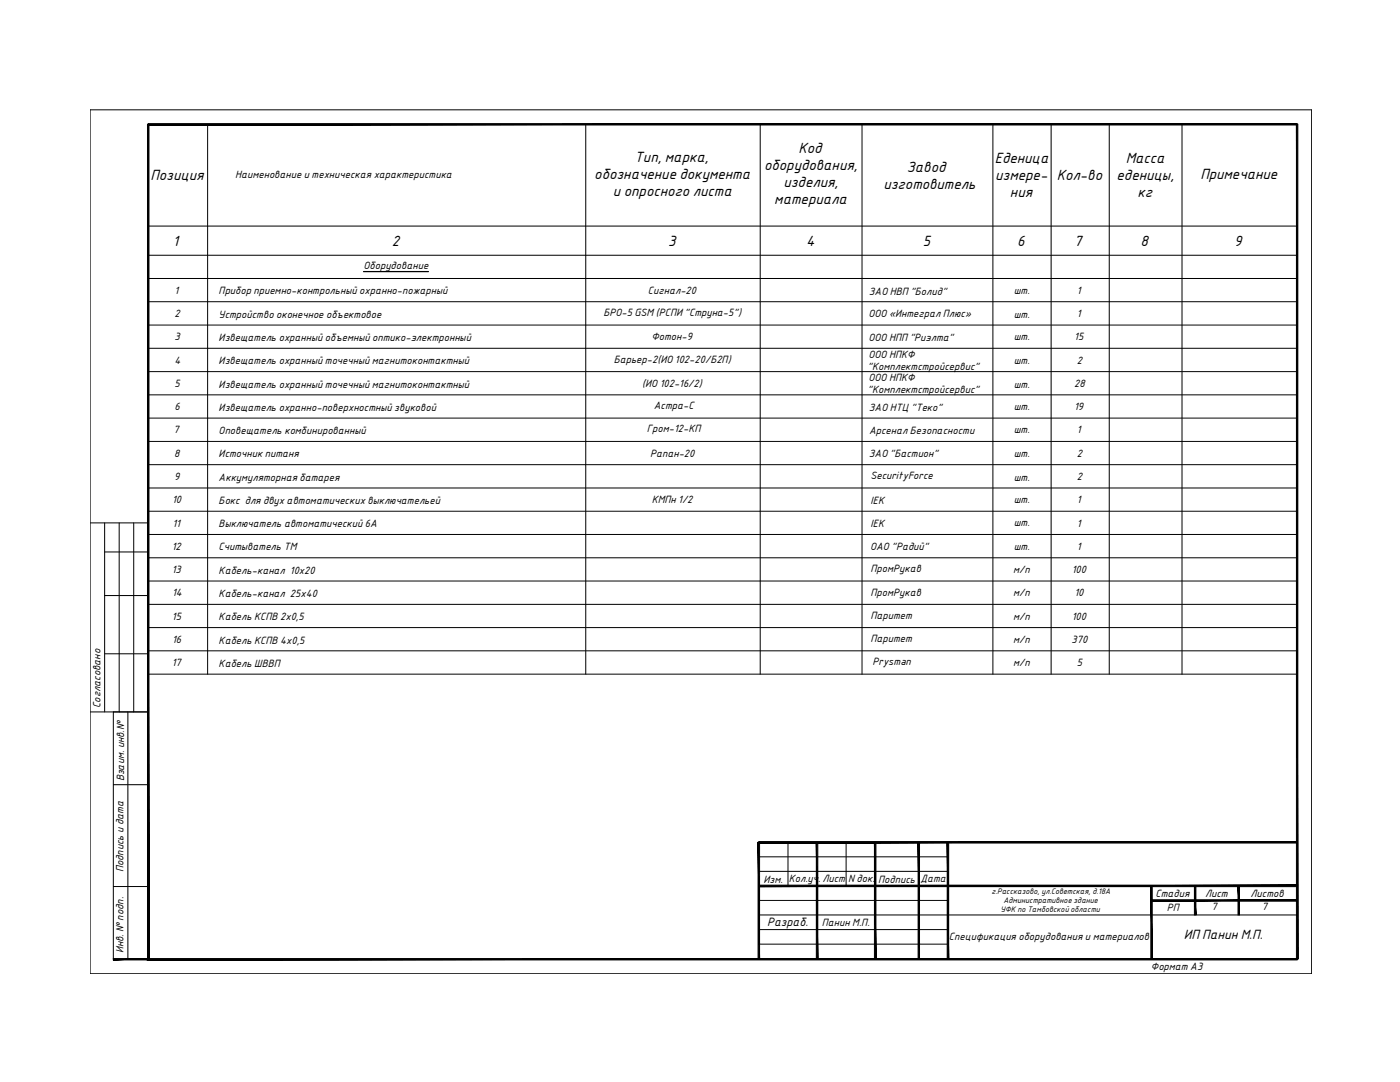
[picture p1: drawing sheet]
<svg xmlns="http://www.w3.org/2000/svg" width="279mm" height="216mm" viewBox="0 0 279 216" stroke-linecap="round" stroke-linejoin="round" font-family="sans-serif">
<!-- layer: DESC -->
<g fill="none" stroke="#000" stroke-width=".2">
<path d="M18 21.9h243.8v172.4h-243.8zM41.4 24.8v109.7M116.9 24.8v109.7M151.7 24.8v109.7M172 24.8v109.7M198.2 24.8v109.7M209.8 24.8v109.7M221.4 24.8v109.7M235.9 24.8v109.7M29.6 55.6h229.3M29.6 50.9h229.3M29.6 45.1h229.3"/>
<path d="M29.6 64.9h229.3M29.6 60.2h229.3M29.6 74.2h229.3M29.6 69.5h229.3M29.6 78.8h229.3M29.6 83.4h229.3M29.6 92.7h229.3M29.6 88.1h229.3M29.6 97.4h229.3M18 104.3h11.6M20.9 104.3v37.8M20.9 110.1h8.7"/>
<path d="M20.9 118.8h8.7M23.8 104.3v37.8M26.7 104.3v37.8M29.6 111.3h229.3M29.6 115.9h229.3M29.6 106.6h229.3M29.6 102h229.3M20.9 130.5h8.7M29.6 134.5h229.3M29.6 120.6h229.3M29.6 125.2h229.3M29.6 129.9h229.3"/>
<path d="M18 142.1h11.6M22.6 142.1v49.3M22.6 156.6h7M25.5 142.1v49.3M22.6 176.9h7M151.4 173.9h37.8M151.4 179.7h37.8M151.4 171h37.8M157.3 168.1v8.7M168.9 168.1v8.7M151.4 182.6h107.4M151.4 188.4h37.8"/>
<path d="M151.4 185.5h37.8"/>
</g>
<g fill="#000" stroke="#000" stroke-width=".2">
<path d="M29.4 24.8l.3 166.5v-166.5zM29.4 24.8l.3 166.5-.3 .2zM29.4 191.5l229.5-.2h-229.2zM29.4 191.5l229.5-.2v.2z"/>
<path d="M29.6 24.9h229.3v-.2zM29.6 24.7h229.3l-229.3 .2z"/>
<path d="M151.4 176.6v.3l107.4-.3zM151.4 176.9l107.4-.3v.3z"/>
<path d="M151.4 167.9v.3l107.4-.3zM151.4 168.2l107.4-.3v.3z"/>
<path d="M151.3 168.1l.3 23.2v-23.2zM151.3 168.1l.3 23.2h-.3z"/>
<path d="M162.9 168.1l.3 23.3v-23.3zM162.9 168.1l.3 23.3h-.3z"/>
<path d="M174.5 168.1l.3 23.2v-23.2zM174.5 168.1l.3 23.2h-.3z"/>
<path d="M183.2 168.1l.3 23.2v-23.2zM183.2 168.1l.3 23.2h-.3z"/>
<path d="M189 168.1l.3 23.2v-23.2zM189 168.1l.3 23.2h-.3z"/>
<path d="M229.8 179.5v.3l29-.3zM229.8 179.8l29-.3v.3z"/>
<path d="M22.6 191.3v.2l7-.2zM22.6 191.5l7-.2v.2z"/>
<path d="M229.7 176.8v14.6h.2zM229.7 176.8h.2v14.6z"/>
<path d="M238.4 176.8v5.8h.3zM238.4 176.8h.3v5.8z"/>
<path d="M247.1 176.8v5.8h.3zM247.1 176.8h.3v5.8z"/>
<path d="M258.7 24.8v166.6h.3zM258.7 24.8h.3v166.6z"/>
</g>
<path d="M72.6 54.2h12.9" fill="none" stroke="#000" stroke-width=".25"/>
<g font-size="2.8">
<text x="30" y="35.8">Позиция</text>
<text x="118.6" y="35.7">обозначение документа</text>
<text x="126.6" y="32.3">Тип, марка,</text>
<text x="152.5" y="34">оборудования,</text>
<text x="159.3" y="30.6">Код</text>
<text x="181" y="34.3">Завод</text>
<text x="198.5" y="32.6">Еденица</text>
<text x="198.6" y="36">измере-</text>
<text x="210.9" y="36">Кол-во</text>
<text x="222.8" y="36">еденицы,</text>
<text x="224.7" y="32.6">Масса</text>
<text x="239.6" y="35.7">Примечание</text>
<text x="122.3" y="39.1">и опросного листа</text>
<text x="154.5" y="40.8">материала</text>
<text x="156.4" y="37.4">изделия,</text>
<text x="176.3" y="37.7">изготовитель</text>
<text x="201.6" y="39.4">ния</text>
<text x="227" y="39.4">кг</text>
<text x="34.5" y="49.1">1</text>
<text x="78.2" y="49.1">2</text>
<text x="133.3" y="49.1">3</text>
<text x="160.9" y="49.1">4</text>
<text x="184.1" y="49.1">5</text>
<text x="203" y="49.1">6</text>
<text x="214.4" y="49">7</text>
<text x="227.6" y="49.1">8</text>
<text x="246.3" y="49.1">9</text>
</g>
<text font-size="2.6" x="236.2" y="187.5">ИП Панин М.П.</text>
<text font-size="2.3" x="153.1" y="184.7">Разраб.</text>
<g font-size="2">
<text x="46.9" y="35.5">Наименование и техническая характеристика</text>
<text x="72.6" y="53.7">Оборудование</text>
<text x="34.8" y="58.6">1</text>
<text x="43.6" y="58.7">Прибор приемно-контрольный охранно-пожарный</text>
<text x="129.3" y="58.6">Сигнал-20</text>
<text x="173.4" y="58.8">ЗАО НВП &quot;Болид&quot;</text>
<text x="202.3" y="58.6">шт.</text>
<text x="214.9" y="58.6">1</text>
<text x="34.8" y="63.3">2</text>
<text x="43.6" y="63.5">Устройство оконечное объектовое</text>
<text x="120.4" y="63.1">БРО-5 GSM (РСПИ &quot;Струна-5&quot;)</text>
<text x="173.3" y="63.3">ООО «Интеграл Плюс»</text>
<text x="202.3" y="63.4">шт.</text>
<text x="214.9" y="63.3">1</text>
<text x="34.8" y="67.9">3</text>
<text x="43.6" y="68.1">Извещатель охранный объемный оптико-электронный</text>
<text x="130" y="67.9">Фотон-9</text>
<text x="173.3" y="68">ООО НПП &quot;Риэлта&quot;</text>
<text x="173.3" y="71.3">ООО НПКФ</text>
<text x="202.3" y="67.9">шт.</text>
<text x="214.4" y="67.9">15</text>
<text x="34.8" y="72.5">4</text>
<text x="34.8" y="77.2">5</text>
<text x="43.6" y="72.7">Извещатель охранный точечный магнитоконтактный</text>
<text x="43.6" y="77.3">Извещатель охранный точечный магнитоконтактный</text>
<text x="122.5" y="72.4">Барьер-2(ИО 102-20/Б2П)</text>
<text x="128.2" y="77.2">(ИО 102-16/2)</text>
<text x="173.2" y="73.8">&quot;Комплектстройсервис&quot;</text>
<text x="173.3" y="76">ООО НПКФ</text>
<text x="202.3" y="72.5">шт.</text>
<text x="202.3" y="77.3">шт.</text>
<text x="214.4" y="77.2">28</text>
<text x="214.9" y="72.5">2</text>
<text x="34.8" y="81.8">6</text>
<text x="43.6" y="82">Извещатель охранно-поверхностный звуковой</text>
<text x="130.5" y="81.6">Астра-С</text>
<text x="173.2" y="78.5">&quot;Комплектстройсервис&quot;</text>
<text x="173.4" y="81.9">ЗАО НТЦ &quot;Теко&quot;</text>
<text x="202.3" y="81.8">шт.</text>
<text x="214.4" y="81.8">19</text>
<text x="34.6" y="86.5">7</text>
<text x="43.6" y="86.6">Оповещатель комбинированный</text>
<text x="129.1" y="86.3">Гром-12-КП</text>
<text x="173.4" y="86.5">Арсенал Безопасности</text>
<text x="202.3" y="86.5">шт.</text>
<text x="214.9" y="86.5">1</text>
<text x="34.7" y="95.8">9</text>
<text x="34.8" y="91.1">8</text>
<text x="43.6" y="91.3">Источник питаня</text>
<text x="43.6" y="95.9">Аккумуляторная батарея</text>
<text x="129.7" y="91.1">Рапан-20</text>
<text x="173.4" y="91.2">ЗАО &quot;Бастион&quot;</text>
<text x="173.7" y="95.6">SecurityForce</text>
<text x="202.3" y="91.1">шт.</text>
<text x="202.3" y="95.9">шт.</text>
<text x="214.9" y="91.1">2</text>
<text x="214.9" y="95.8">2</text>
<text x="34.3" y="100.4">10</text>
<text x="43.6" y="100.5">Бокс для двух автоматических выключательей</text>
<text x="130.1" y="100.4">КМПн 1/2</text>
<text x="173.8" y="100.5">IEK</text>
<text x="202.3" y="100.4">шт.</text>
<text x="214.9" y="100.4">1</text>
<text x="34.4" y="105.1">11</text>
<text x="43.6" y="105.2">Выключатель автоматический 6А</text>
<text x="173.8" y="105.1">IEK</text>
<text x="202.3" y="105">шт.</text>
<text x="214.9" y="105.1">1</text>
<text x="34.3" y="109.7">12</text>
<text x="43.6" y="109.8">Считыватель ТМ</text>
<text x="173.7" y="109.8">ОАО &quot;Радий&quot;</text>
<text x="202.3" y="109.7">шт.</text>
<text x="214.9" y="109.7">1</text>
<text x="34.3" y="114.3">13</text>
<text x="34.3" y="119">14</text>
<text x="43.6" y="114.5">Кабель-канал 10х20</text>
<text x="43.6" y="119.1">Кабель-канал 25х40</text>
<text x="173.8" y="114.2">ПромРукав</text>
<text x="173.8" y="118.8">ПромРукав</text>
<text x="202.2" y="114.3">м/п</text>
<text x="202.2" y="119">м/п</text>
<text x="213.9" y="114.3">100</text>
<text x="214.4" y="119">10</text>
<text x="34.3" y="123.6">15</text>
<text x="43.6" y="123.8">Кабель КСПВ 2х0,5</text>
<text x="173.8" y="123.5">Паритет</text>
<text x="202.2" y="123.6">м/п</text>
<text x="213.9" y="123.6">100</text>
<text x="34.3" y="128.3">16</text>
<text x="43.6" y="128.4">Кабель КСПВ 4х0,5</text>
<text x="173.8" y="128.1">Паритет</text>
<text x="202.2" y="128.3">м/п</text>
<text x="213.9" y="128.3">370</text>
<text x="34.3" y="132.9">17</text>
<text x="43.6" y="133.1">Кабель ШВВП</text>
<text x="174.1" y="132.6">Prysman</text>
<text x="202.2" y="132.9">м/п</text>
<text x="214.9" y="132.9">5</text>
<text x="20" y="141.2" transform="rotate(-90 20 141.2)">Cогласовано</text>
<text x="24.8" y="155.9" transform="rotate(-90 24.8 155.9)">Взаим. инв.№</text>
<text x="24.7" y="174.1" transform="rotate(-90 24.7 174.1)">Подпись и дата</text>
<text x="152.4" y="176.2">Изм.</text>
<text x="157.4" y="176">Кол.уч.</text>
<text x="164.1" y="176.1">Лист</text>
<text x="169.3" y="176.1">N док.</text>
<text x="175.3" y="176.2">Подпись</text>
<text x="183.7" y="176">Дата</text>
<text x="230.6" y="179">Стадия</text>
<text x="240.5" y="178.9">Лист</text>
<text x="249.6" y="178.9">Листов</text>
<text x="164" y="184.7">Панин М.П.</text>
<text x="232.8" y="181.7">РП</text>
<text x="241.8" y="181.7">7</text>
<text x="251.8" y="181.7">7</text>
<text x="24.7" y="190.2" transform="rotate(-90 24.7 190.2)">Инв. № подп.</text>
<text x="189.4" y="187.5">Спецификация оборудования и материалов</text>
<text x="229.7" y="193.5">Формат А3</text>
</g>
<g font-size="1.5">
<text x="197.9" y="178.4">г.Рассказово, ул.Советская, д.18А</text>
<text x="199.7" y="182.1">УФК по Тамбовской области</text>
<text x="200.3" y="180.2">Административное здание</text>
</g>
</svg>
